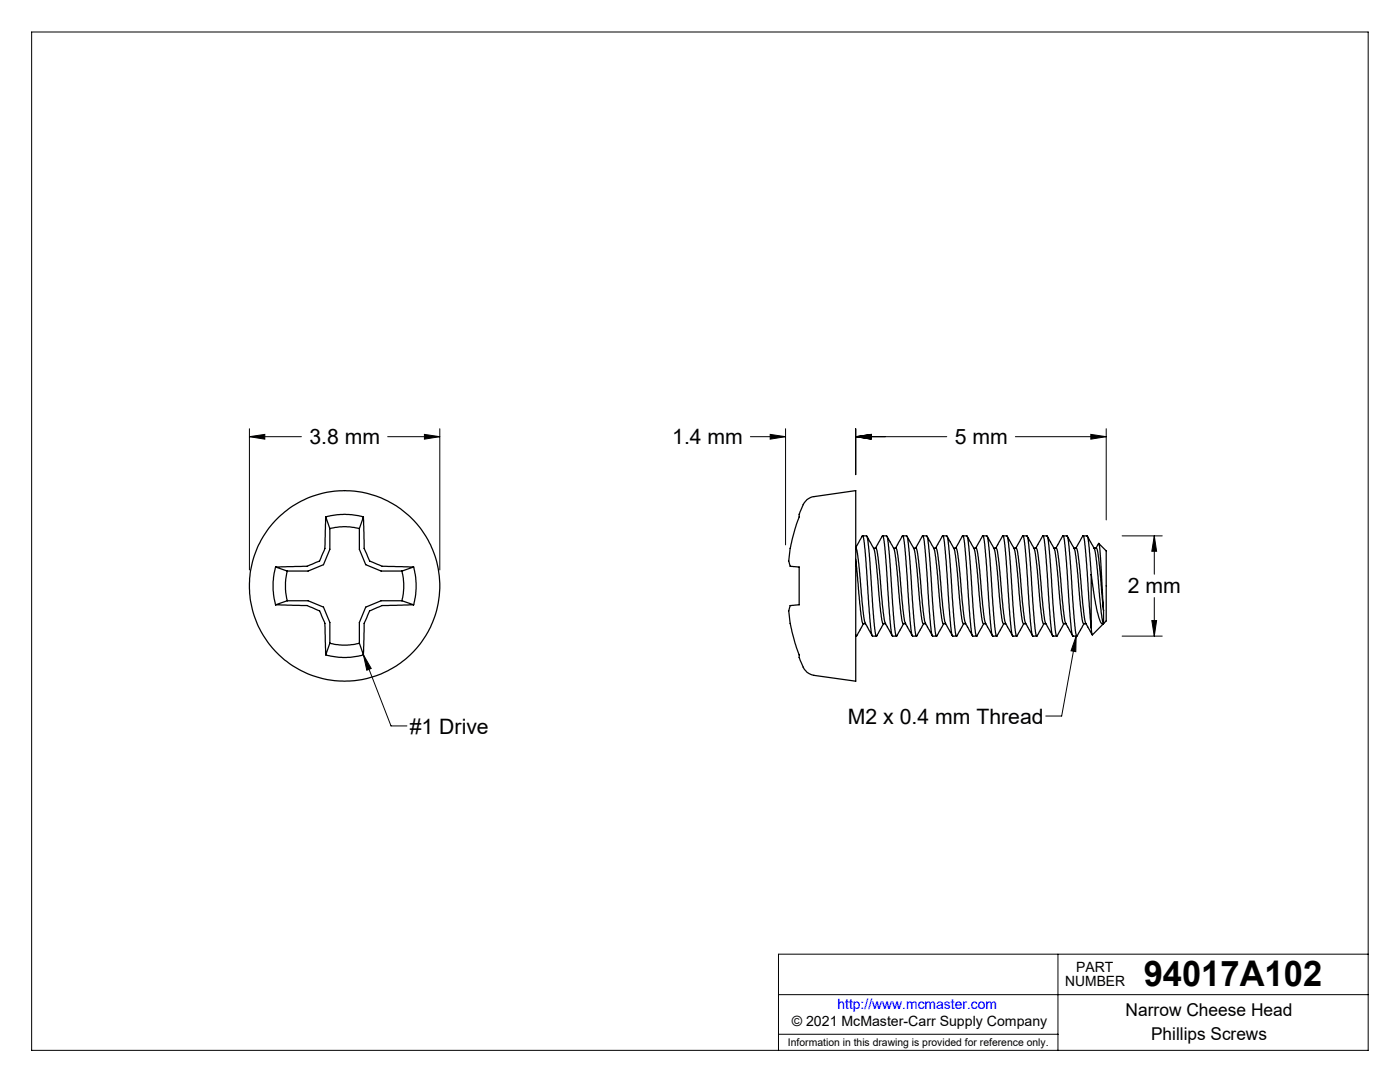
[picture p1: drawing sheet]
<svg xmlns="http://www.w3.org/2000/svg" width="279mm" height="216mm" viewBox="0 0 279 216" stroke-linecap="round" stroke-linejoin="round" font-family="sans-serif">
<g fill="none" stroke="#000" stroke-width=".2">
<path d="M6.3 6.4h266.7v203.2h-266.7zM49.8 87.1l3-.4v.9zM49.8 85.5v28.2M49.8 87.1h10.3M77.4 87.1h10.4M84.7 86.7l3.1 .4-3.1 .5zM87.8 85.5v28.2M149.8 87.1h7M153.7 86.7l3.1 .4-3.1 .5zM156.8 85.5v23.2M170.8 87.1l3-.4v.9zM170.8 87.1h18.1"/>
<path d="M170.8 85.5v9.2M202.6 87.1h18.2M217.7 86.7l3.1 .4-3.1 .5zM220.8 85.5v18.3M223.9 106.9h8.1M230.4 106.9l.4 3.1h-.9zM230.4 106.9v7.7M230.4 119.2v7.7M72.5 130.7l5.5 14.2h3.2M72.5 130.7l1.6 2.7-.9 .3zM214.8 126.9l-2.9 16h-3.2M214.8 126.9l-.1 3.1-1-.1z"/>
<path d="M223.9 126.9h8.1M229.9 123.8h.9l-.4 3.1zM155.4 198.5h117.6M211.1 190.4v19.2M273 190.4h-117.6v19.2M155.4 206.4h55.7"/>
</g>
<g fill="#000">
<path d="M49.8 87.1l3-.4v.9zM84.7 86.7l3.1 .4-3.1 .5zM153.7 86.7l3.1 .4-3.1 .5zM170.8 87.1l3-.4v.9zM170.8 87.1l3-.4v.9zM217.7 86.7l3.1 .4-3.1 .5zM230.4 106.9l.4 3.1h-.9zM229.9 123.8h.9l-.4 3.1z"/>
<path d="M72.5 130.7l1.6 2.7-.9 .3zM214.8 126.9l-.1 3.1-1-.1z"/>
</g>
<g fill="none" stroke="#000" stroke-width=".25">
<path d="M161 99.7l1.1-.6 8.7-1.2v38l-8.3-1.1-.9-.3a3.7 3.7 0 0 1-1.8-2.6l-.9-2.7a24.8 24.8 0 0 1-1.4-7.6v-.1a.57 .57 0 0 1 .5-.7l.8-.1a.53 .53 0 0 0 .7-.1 .53 .53 0 0 0 0-.7v-6a.53 .53 0 0 0 0-.7 .53 .53 0 0 0-.7-.1l-.6-.1a.48 .48 0 0 1-.6-.5 2.48 2.48 0 0 1 0-1.8 45.6 45.6 0 0 1 1.9-7.8v-.3a6.6 6.6 0 0 1 1.4-2.7zM55 113.1l-.2 1a14.3 14.3 0 0 0 .2 6.6M55 113.1l2.3 .8M57.3 113.9l-.3 2.2v2l.3 1.8M57.3 119.9h4.2l3.1 1.2 1.2 3.1v4.1M57.3 119.9l-2.3 .8M65 103.2l-.1 4.2a4.8 4.8 0 0 1-.7 3.6l-.1 .3a.9 .9 0 0 1-1 .9l-.3 .1a5.2 5.2 0 0 1-3.1 .7l-4.7 .1M65 103.2l1.7-.4a13.6 13.6 0 0 1 5.8 .4M65 103.2l.8 2.3M65.8 105.5l.9-.2a10.9 10.9 0 0 1 5 .2M65.8 105.5v4.1l-1.2 3.1-3.1 1.2h-4.2M71.7 105.5v4.1l1.3 3.1 3.1 1.2h4.1"/>
<path d="M72.5 103.2l.1 4.2a5.4 5.4 0 0 0 .6 3.3l.3 .6a.9 .9 0 0 0 .9 .9l.3 .1a5.5 5.5 0 0 0 3.2 .7l4.7 .1M72.5 103.2l-.8 2.3M80.2 113.9l.4 2.4-.1 2.1-.3 1.5M80.2 119.9h-4.1l-3.1 1.2-1.3 3.1v4.1M80.2 119.9l2.4 .8M82.6 113.1l.2 1.2a13.8 13.8 0 0 1-.2 6.4M82.6 113.1l-2.4 .8M170.8 109.3l1.3-2.4a7 7 0 0 1 .5 3.2l1.2 15.9 .3 .9h.8M170.8 109.4l.2 .4 .3 2 1.2 12.1 1.6 3M170.8 111.6l1 11.1a2.49 2.49 0 0 0 .5 1.8h.4M172.2 106.9h.8l.2 1.2 1.1 15.1 .3 2.7 .3 1 1.4-2.4M173 107l1 1.8a9.3 9.3 0 0 1 .9 4.4l1.1 10.4 .2 .8 .5 .1"/>
<path d="M174.3 109.4h.6l.3 1.2 1.3 13.4 1.5 2.9M174.7 109.4l1.5-2.5 .2 .7 .3 2.5 1.1 15.8 .3 1h.8M176.1 106.9h.9l.2 .6 .5 5.2 .7 10.8 .5 3.4h.1l1.3-2.4M177 107l1 1.7a7.7 7.7 0 0 1 .9 4l1.1 11.1 .2 .6 .5 .1M178.3 109.4l.6 .1 .3 1.4 1.3 12.8 .2 .7 1.4 2.5M178.7 109.4l1.4-2.5a11 11 0 0 1 .6 4l1.2 15.1 .2 .9h.8M180.1 106.9h.9l.2 .8 1.2 15.5 .3 3.1 .2 .6 1.4-2.4M181 107l1 1.7a5.6 5.6 0 0 1 .8 3.3l1 10.7a2.49 2.49 0 0 0 .5 1.8M182.3 109.4h.5M182.7 109.4l1.4-2.5a1.71 1.71 0 0 1 .4 1.5l1.3 17.3 .3 1.2h.8M182.8 109.4l.2 .4 .3 2.2 1.2 11.9 1.6 3M184.2 106.9h.8l.2 .9 1.2 15.7 .2 2.4 .3 1 1.4-2.4"/>
<path d="M185 107l1 1.8a9.3 9.3 0 0 1 .9 4.4l1.1 10.6 .2 .7h.5M186.3 109.4h.6l.3 1.4 1.3 13.2 1.6 2.9M186.7 109.4l1.4-2.5a11.7 11.7 0 0 1 .6 4.3l1.1 14.7 .3 1h.8M188.1 106.9h.9l.2 1.1 1.2 15.8 .2 2.3 .3 .8 1.4-2.4M189 107l1 1.7a5.6 5.6 0 0 1 .8 3.3l1.1 11.3 .3 1.1 .5 .1M190.3 109.4h.5l.3 1 1.4 13.5 .2 .5 1.4 2.5M190.7 109.4l1.4-2.5a7 7 0 0 1 .6 3.2l1.2 15.9 .2 .9h.8M192.2 106.9h.8l.3 1.2 1 15.1 .4 3.1 .2 .6 1.4-2.4M193 107l.9 1.6a6 6 0 0 1 .9 3.6l1.2 11.4 .2 .8 .5 .1M194.3 109.4h.6l.3 1.2 1.3 13.4 1.5 2.9M194.7 109.4l1.5-2.5 .3 1.2 .3 3.7 1.1 14.4 .2 .7h.8M196.1 106.9h.9l.2 .9 1.2 15.7 .5 3.4h.1l1.3-2.4"/>
<path d="M197 107l1 1.7a7 7 0 0 1 .9 3.7l1 10.7 .3 1.3 .5 .1M198.3 109.4h.5l.3 .6 1.4 13.7 .2 .8 1.4 2.4M198.7 109.4l1.4-2.5a11 11 0 0 1 .6 4l1.2 15.1 .2 .9h.8M200.1 106.9h.9l.2 1.1 1.2 15.8 .3 2.5 .2 .6 1.4-2.4M201 107l1 1.7a5.6 5.6 0 0 1 .8 3.3l1 10.7a2.49 2.49 0 0 0 .5 1.8M202.3 109.4h.5M202.7 109.4l1.4-2.5a7.7 7.7 0 0 1 .6 3.4l1.1 15.4 .3 1.2h.8M202.8 109.4l.2 .4 .2 1.3 1.3 12.8 1.6 3M204.2 106.9h.8l.2 .9 1.2 16.2 .3 2.4 .2 .5 1.4-2.4M205 107l1 1.8a9.3 9.3 0 0 1 .9 4.4l.9 8.9 .2 1.5 .3 .9M206.3 109.4h.6l.3 1.4 1.3 13.2 1.6 2.9M206.7 109.4l1.5-2.5 .2 .8 .3 2.4 1.1 15.8 .3 1h.8"/>
<path d="M208.1 106.9h.9l.2 1.1 1.1 14.9 .3 3.2 .3 .8h.1l1.3-2.4M209 107l1 1.7a5.6 5.6 0 0 1 .8 3.3l1.1 11.3 .3 1.1 .5 .1M210.3 109.4h.5l.3 1 1.4 13.3 .2 .7 1.4 2.5M210.7 109.4l1.4-2.5a1.6 1.6 0 0 1 .4 1.5l1.3 17.1 .3 1.4h.8M212.1 106.9h.9l.3 1.2 1 15.1 .4 3.1 .2 .6 1.4-2.4M213 107l1 1.7a6 6 0 0 1 .8 3.5l1.1 10.7a1.96 1.96 0 0 0 .4 1.6h.4M214.3 109.4h.5l.1 .1 .3 1.1 1.3 13.4 1.4 2.6M214.7 109.4l1.4-2.5a3.8 3.8 0 0 1 .5 2.4l1.2 16M216.1 106.9h.9l.1 .5 .7 7.3M217 107l1 1.7a7 7 0 0 1 .9 3.7l.8 9.7 .3 1.7 .2 .6M217.8 114.7l.6 4.4 .8 3.8a2.16 2.16 0 0 0 .9 1.6l.1-.1M217.8 114.7v10.6"/>
<path d="M218.3 109.4l.6 .1 .3 1.3 1 11M218.7 109.4l.6-1 .3 2.4 .6 11M219.3 108.4l1.5 1.5v14l-2.8 2.8-.2-1.4M55 120.7l4.3 .1a5.8 5.8 0 0 1 3.2 .6l.6 .2a.9 .9 0 0 1 1 .9l.1 .3a7.5 7.5 0 0 1 .7 4.4l.1 3.5M65 130.7l.7 .1a13.4 13.4 0 0 0 6.8-.1M65.8 128.3l.7 .2a11 11 0 0 0 5.2-.2M65.8 128.3l-.8 2.4M71.7 128.3l.8 2.4M82.6 120.7l-4.4 .1a5.8 5.8 0 0 0-3.2 .6l-.6 .2a.9 .9 0 0 0-.9 .9l-.2 .3a5 5 0 0 0-.6 3.2l-.2 4.7M170.8 126.9h.1M172.3 124.5l-1.4 2.4-.1-.2M184.3 124.5h.4"/>
<path d="M204.3 124.5h.4M208.3 124.5h.4M220.2 121.8v2.6"/>
<circle cx="68.8" cy="116.9" r="19"/>
</g>
<text font-size="7.1" x="228.3" y="196.8">94017A102</text>
<g font-size="4.2">
<text x="61.8" y="88.5">3.8 mm</text>
<text x="134.2" y="88.5">1.4 mm</text>
<text x="190.5" y="88.5">5 mm</text>
<text x="225.1" y="118.3">2 mm</text>
<text x="81.8" y="146.4">#1 Drive</text>
<text x="169.2" y="144.4">M2 x 0.4 mm Thread</text>
</g>
<g font-size="3.5">
<text x="224.6" y="202.8">Narrow Cheese Head</text>
<text x="229.7" y="207.5">Phillips Screws</text>
</g>
<g font-size="2.8">
<text x="212.6" y="196.8">NUMBER</text>
<text x="214.8" y="194">PART</text>
<text x="158" y="204.8">© 2021 McMaster-Carr Supply Company</text>
</g>
<text font-size="2.8" fill="#00f" x="167.1" y="201.4">http://www.mcmaster.com</text>
<text font-size="2.1" x="157.3" y="208.6">Information in this drawing is provided for reference only.</text>
</svg>
